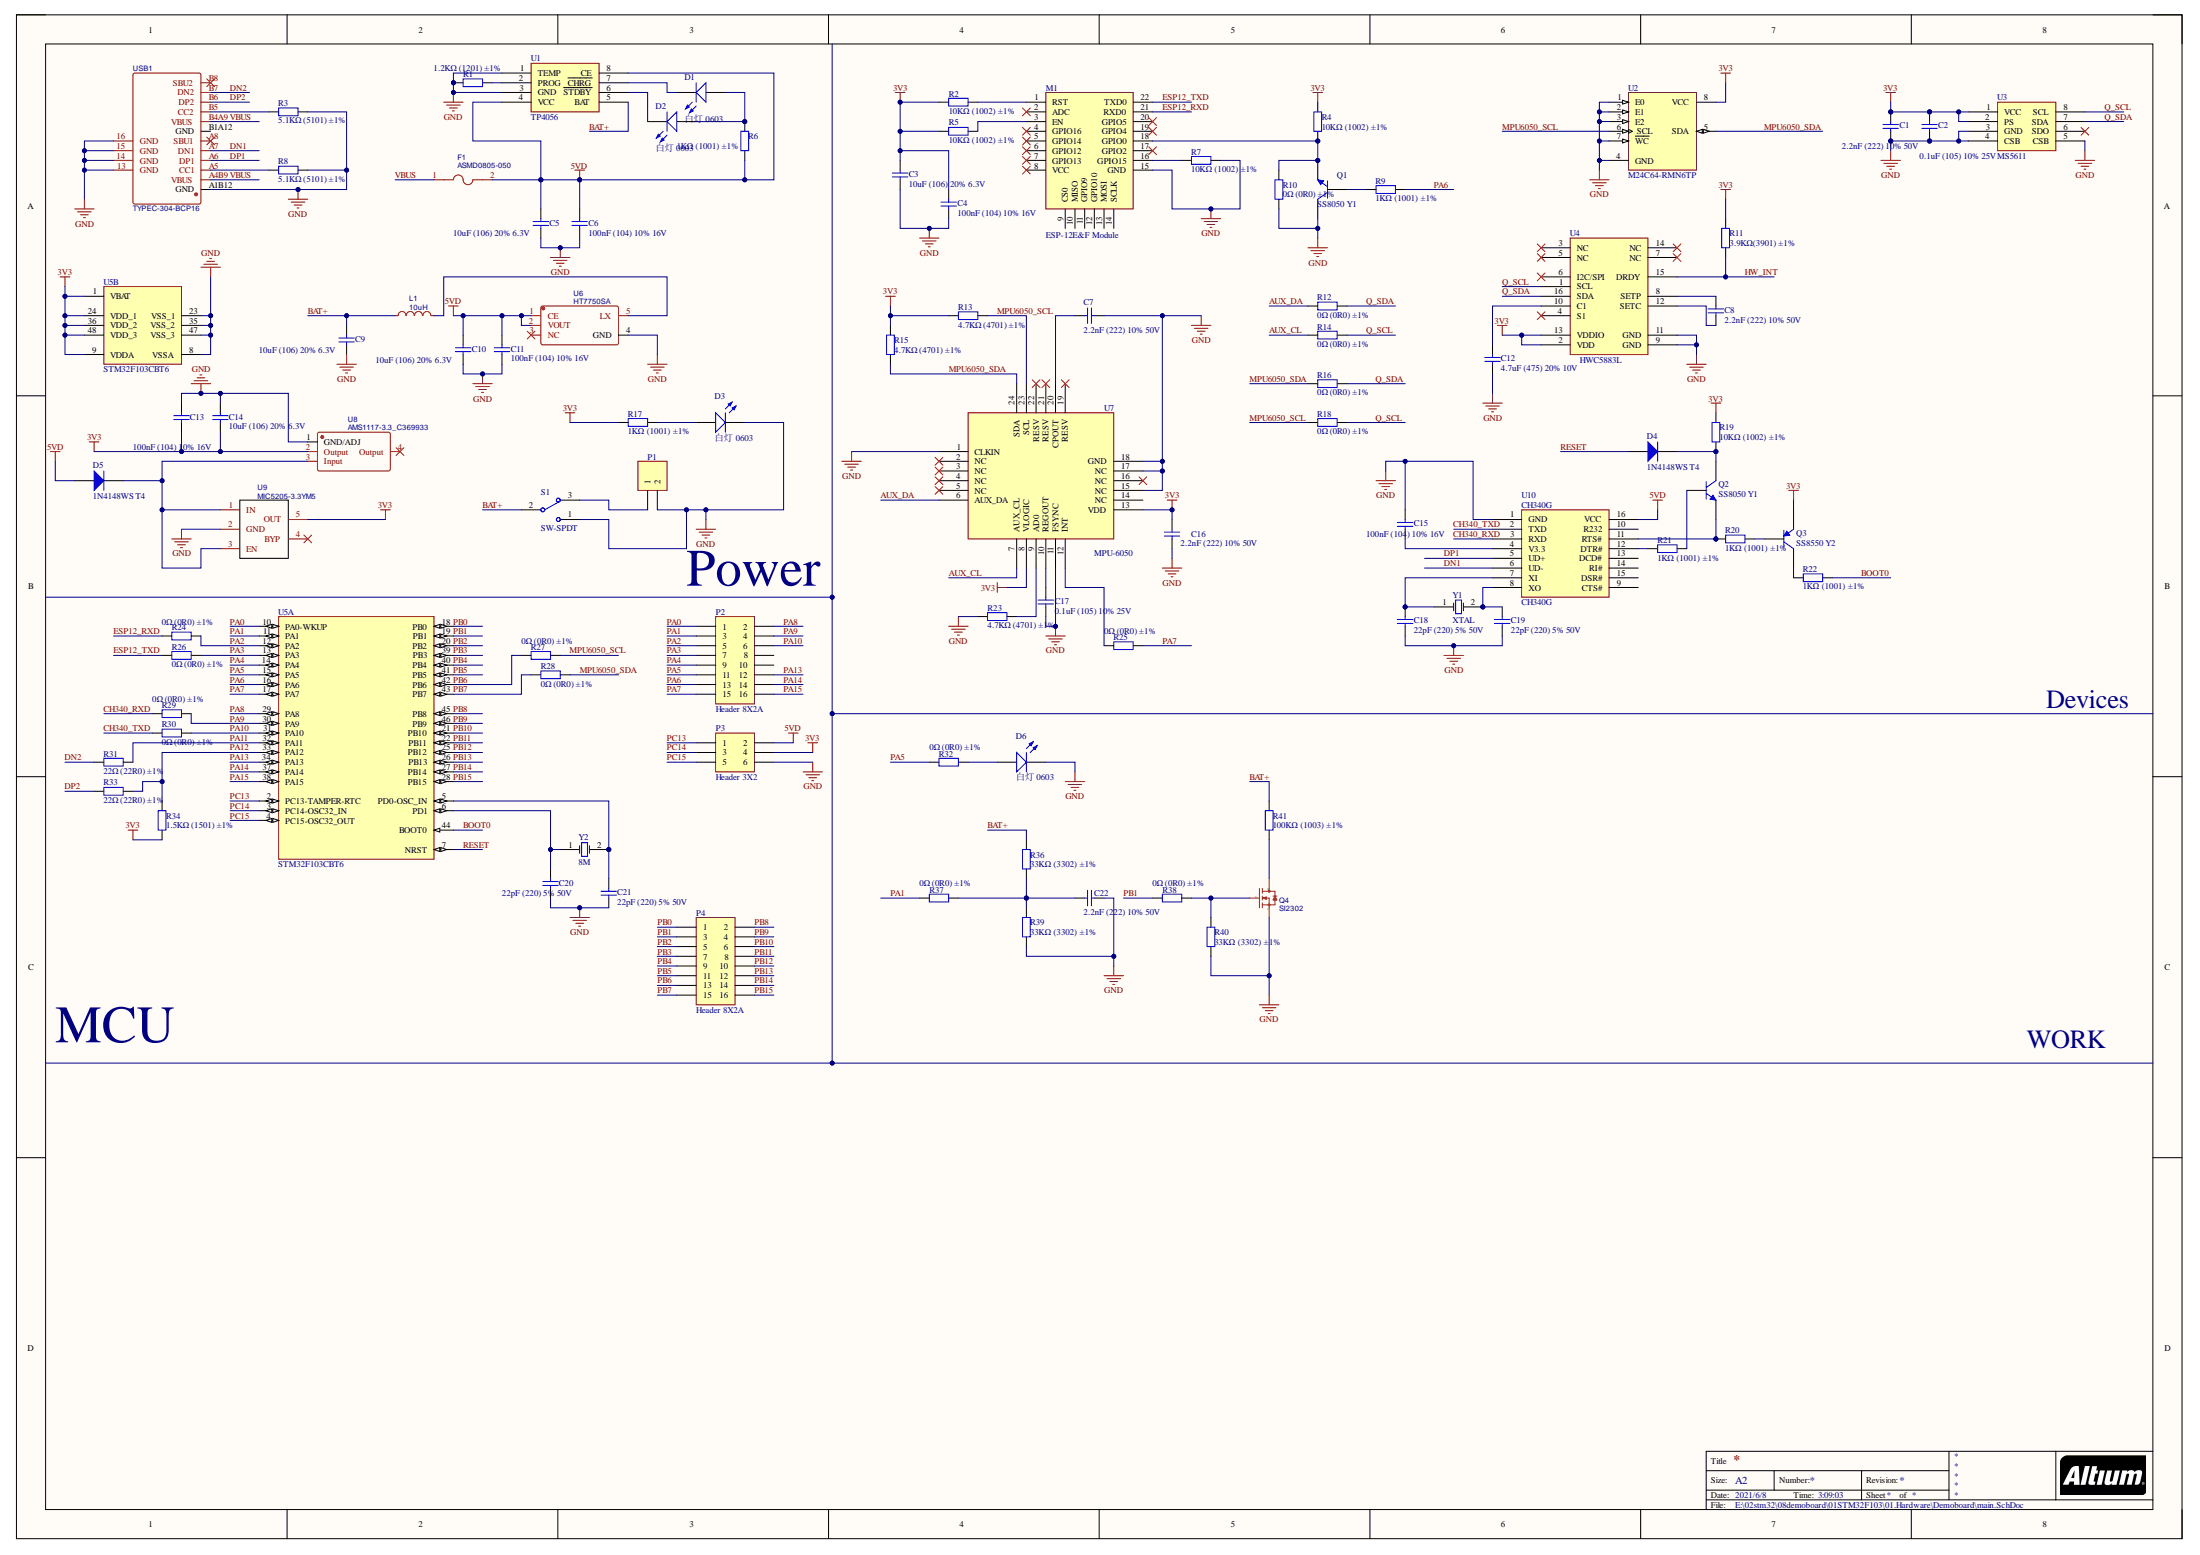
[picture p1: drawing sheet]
# Altium project Demoboard.PrjPcb
1 sheet, 93 parts. Net scope: global (net labels, ports and power ports of the same name join across sheets).
Board file: demoboard.PcbDoc

## Sheet main.SchDoc
size A2

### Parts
C1  2.2nF (222) 10% 50V  [0402_C]
C2  0.1uF (105) 10% 25V  [0402_C]
C3  10uF (106) 20% 6.3V  [0402_C]
C4  100nF (104) 10% 16V  [0402_C]
C5  10uF (106) 20% 6.3V  [0402_C]
C6  100nF (104) 10% 16V  [0402_C]
C7  2.2nF (222) 10% 50V  [0402_C]
C8  2.2nF (222) 10% 50V  [0402_C]
C9  10uF (106) 20% 6.3V  [0402_C]
C10  10uF (106) 20% 6.3V  [0402_C]
C11  100nF (104) 10% 16V  [0402_C]
C12  4.7uF (475) 20% 10V  [0402_C]
C13  100nF (104) 10% 16V  [0402_C]
C14  10uF (106) 20% 6.3V  [0402_C]
C15  100nF (104) 10% 16V  [0402_C]
C16  2.2nF (222) 10% 50V  [0402_C]
C17  0.1uF (105) 10% 25V  [0402_C]
C18  22pF (220) 5% 50V  [0402_C]
C19  22pF (220) 5% 50V  [0402_C]
C20  22pF (220) 5% 50V  [0402_C]
C21  22pF (220) 5% 50V  [0402_C]
C22  2.2nF (222) 10% 50V  [0402_C]
D1  白灯 0603  [0603_LED_S1]
D2  白灯 0603  [0603_LED_S1]
D3  白灯 0603  [0603_LED_S1]
D4  1N4148WS T4  [SOD-323_L1.8-W1.3-LS2.5-RD]
D5  1N4148WS T4  [SOD-323_L1.8-W1.3-LS2.5-RD]
D6  白灯 0603  [0603_LED_S1]
F1  ASMD0805-050  [F0805]
L1  10uH  [IND-SMD_L3.0-W3.0_SWPA3010S]
M1  ESP-12E&F Module  [ESP-12E&F Module]
P1  Header 2  [HDR2X1_A]  (value not drawn)
P2  Header 8X2A  [HDR8X2_A1]
P3  Header 3X2  [HDR2X3]
P4  Header 8X2A  [HDR8X2_A1]
Q1  SS8050 Y1  [SOT-23(SOT-23-3)]
Q2  SS8050 Y1  [SOT-23(SOT-23-3)]
Q3  SS8550 Y2  [SOT-23(SOT-23-3)]
Q4  SI2302  [SOT-23-3_L2.9-W1.3-P1.90-LS2.4-BR]
R1  1.2KΩ (1201) ±1%  [0402_R]
R2  10KΩ (1002) ±1%  [0402_R]
R3  5.1KΩ (5101) ±1%  [0402_R]
R4  10KΩ (1002) ±1%  [0402_R]
R5  10KΩ (1002) ±1%  [0402_R]
R6  1KΩ (1001) ±1%  [0402_R]
R7  10KΩ (1002) ±1%  [0402_R]
R8  5.1KΩ (5101) ±1%  [0402_R]
R9  1KΩ (1001) ±1%  [0402_R]
R10  0Ω (0R0) ±1%  [0402_R]
R11  3.9KΩ(3901) ±1%  [0402_R]
R12  0Ω (0R0) ±1%  [0402_R]
R13  4.7KΩ (4701) ±1%  [0402_R]
R14  0Ω (0R0) ±1%  [0402_R]
R15  4.7KΩ (4701) ±1%  [0402_R]
R16  0Ω (0R0) ±1%  [0402_R]
R17  1KΩ (1001) ±1%  [0402_R]
R18  0Ω (0R0) ±1%  [0402_R]
R19  10KΩ (1002) ±1%  [0402_R]
R20  1KΩ (1001) ±1%  [0402_R]
R21  1KΩ (1001) ±1%  [0402_R]
R22  1KΩ (1001) ±1%  [0402_R]
R23  4.7KΩ (4701) ±1%  [0402_R]
R24  0Ω (0R0) ±1%  [0402_R]
R25  0Ω (0R0) ±1%  [0402_R]
R26  0Ω (0R0) ±1%  [0402_R]
R27  0Ω (0R0) ±1%  [0402_R]
R28  0Ω (0R0) ±1%  [0402_R]
R29  0Ω (0R0) ±1%  [0402_R]
R30  0Ω (0R0) ±1%  [0402_R]
R31  22Ω (22R0) ±1%  [0402_R]
R32  0Ω (0R0) ±1%  [0402_R]
R33  22Ω (22R0) ±1%  [0402_R]
R34  1.5KΩ (1501) ±1%  [0402_R]
R36  33KΩ (3302) ±1%  [0402_R]
R37  0Ω (0R0) ±1%  [0402_R]
R38  0Ω (0R0) ±1%  [0402_R]
R39  33KΩ (3302) ±1%  [0402_R]
R40  33KΩ (3302) ±1%  [0402_R]
R41  100KΩ (1003) ±1%  [0805_R]
S1  SW-SPDT  [SWITCH_A1]
U1  TP4056  [SOP-8_EP_150mil]
U2  M24C64-RMN6TP  [SOIC-8_150mil]
U3  MS5611  [MS5611 - duplicate]
U4  HWC5883L  [LPCC-16_L3.0-W3.0-P0.50-BL]
U5  STM32F103CBT6  [LQFP-48_7x7x05P]  (parts A,B of 2)
U6  HT7750SA  [SOT-23-5]
U7  MPU-6050  [QFN-24_4x4x05P]
U8  AMS1117-3.3_C369933  [SOT-223-3_L6.5-W3.4-P2.30-LS7.0-BR]
U9  MIC5205-3.3YM5  [SOT-23-5]
U10  CH340G  [SOIC-16_L9.9-W3.9-P1.27-LS6.0-BR]
USB1  TYPEC-304-BCP16  [USB-C-SMD_TYPEC-304-BCP16]
Y1  XTAL  [XTAL_socket]
Y2  8M  [XTAL_socket]

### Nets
3V3: C1.2 C2.2 C3.2 C4.2 C13.1 C14.1 C16.2 P3.4 Q3.2(E) R2.1 R4.2 R5.1 R11.2 R13.1 R15.2 R17.1 R19.2 R34.1 U2.8(VCC) U3.1(VCC) U3.2(PS) U4.2(VDD) U4.13(VDDIO) U5.1(VBAT) U5.9(VDDA) U5.24(VDD_1) U5.36(VDD_2) U5.48(VDD_3) U7.8(VLOGIC) U7.13(VDD) U8.2(Output) U9.5(OUT)
5VD: C5.2 C6.2 C10.2 C11.2 D5.1(A) F1.2 P3.2 R6.1 U1.4(VCC) U1.8(CE) U6.1(CE) U6.2(VOUT) U10.16(VCC)
GND: C1.1 C2.1 C3.1 C4.1 C5.1 C6.1 C7.2 C9.1 C10.1 C11.1 C12.1 C13.2 C14.2 C15.2 C16.1 C17.1 C18.1 C19.1 C20.1 C21.1 C22.2 D3.K D6.K M1.15(GND) P1.2 P3.6 Q1.3(C) Q4.2(S) R1.1 R3.1 R7.2 R8.1 R10.1 R23.2 R39.1 R40.1 S1.1 U1.1(TEMP) U1.3(GND) U2.1(E0) U2.2(E1) U2.3(E2) U2.4(GND) U2.7(~{WC}) U3.3(GND) U3.4(CSB) U3.5(CSB) U4.9(GND) U4.11(GND) U5.8(VSSA) U5.23(VSS_1) U5.35(VSS_2) U5.47(VSS_3) U6.4(GND) U7.1(CLKIN) U7.11(FSYNC) U7.15(NC) U7.17(NC) U7.18(GND) U8.1(GND/ADJ) U9.2(GND) U10.1(GND) USB1.13(GND) USB1.14(GND) USB1.15(GND) USB1.16(GND) USB1.A1B12(GND)
AUX_CL: R14.1 U7.7(AUX_CL)
AUX_DA: R12.1 U7.6(AUX_DA)
BAT+: C9.2 L1.1 R36.2 R41.2 S1.2 U1.5(BAT)
BOOT0: R22.1 U5.44(BOOT0)
CH340_RXD: R29.1 U10.3(RXD)
CH340_TXD: R30.1 U10.2(TXD)
DN1: U10.6(UD-) USB1.A7(DN1)
DN2: R31.1 USB1.B7(DN2)
DP1: U10.5(UD+) USB1.A6(DP1)
DP2: R33.1 USB1.B6(DP2)
ESP12_RXD: M1.21(RXD0) R24.1
ESP12_TXD: M1.22(TXD0) R26.1
HW_INT: R11.1 U4.15(DRDY)
MPU6050_SCL: R13.2 R18.1 R27.2 U2.6(SCL) U7.23(SCL)
MPU6050_SDA: R15.1 R16.1 R28.2 U2.5(SDA) U7.24(SDA)
PA0: P2.1 U5.10(PA0-WKUP)
PA1: P2.3 R37.1 U5.11(PA1)
PA2: P2.5 R24.2 U5.12(PA2)
PA3: P2.7 R26.2 U5.13(PA3)
PA4: P2.9 U5.14(PA4)
PA5: P2.11 R32.1 U5.15(PA5)
PA6: P2.13 R9.2 U5.16(PA6)
PA7: P2.15 R25.2 U5.17(PA7)
PA8: P2.2 U5.29(PA8)
PA9: P2.4 R29.2 U5.30(PA9)
PA10: P2.6 R30.2 U5.31(PA10)
PA11: R31.2 U5.32(PA11)
PA12: R33.2 R34.2 U5.33(PA12)
PA13: P2.12 U5.34(PA13)
PA14: P2.14 U5.37(PA14)
PA15: P2.16 U5.38(PA15)
PB0: P4.1 U5.18(PB0)
PB1: P4.3 R38.1 U5.19(PB1)
PB2: P4.5 U5.20(PB2)
PB3: P4.7 U5.39(PB3)
PB4: P4.9 U5.40(PB4)
PB5: P4.11 U5.41(PB5)
PB6: P4.13 R27.1 U5.42(PB6)
PB7: P4.15 R28.1 U5.43(PB7)
PB8: P4.2 U5.45(PB8)
PB9: P4.4 U5.46(PB9)
PB10: P4.6 U5.21(PB10)
PB11: P4.8 U5.22(PB11)
PB12: P4.10 U5.25(PB12)
PB13: P4.12 U5.26(PB13)
PB14: P4.14 U5.27(PB14)
PB15: P4.16 U5.28(PB15)
PC13: P3.1 U5.2(PC13-TAMPER-RTC)
PC14: P3.3 U5.3(PC14-OSC32_IN)
PC15: P3.5 U5.4(PC15-OSC32_OUT)
Q_SCL: R14.2 R18.2 U3.8(SCL) U4.1(SCL)
Q_SDA: R12.2 R16.2 U3.7(SDA) U4.16(SDA)
RESET: D4.1(A) U5.7(NRST)
VBUS: F1.1 USB1.A4B9(VBUS) USB1.B4A9(VBUS)
NetC7_1: C7.1 U7.20(CPOUT)
NetC8_1: C8.1 U4.12(SETC)
NetC8_2: C8.2 U4.8(SETP)
NetC12_2: C12.2 U4.10(C1)
NetC15_1: C15.1 U10.4(V3.3)
NetC17_2: C17.2 U7.10(REGOUT)
NetC18_2: C18.2 U10.7(XI) Y1.1(OSC1)
NetC19_2: C19.2 U10.8(XO) Y1.2(OSC2)
NetC20_2: C20.2 U5.6(PD1) Y2.1(OSC1)
NetC21_2: C21.2 U5.5(PD0-OSC_IN) Y2.2(OSC2)
NetC22_1: C22.1 R36.1 R37.2 R39.2
NetD1_A: D1.A D2.A R6.2
NetD1_K: D1.K U1.7(~{CHRG})
NetD2_K: D2.K U1.6(~{STDBY})
NetD3_A: D3.A R17.2
NetD4_2: D4.2(K) Q2.3(C) R19.1
NetD5_2: D5.2(K) U8.3(Input) U9.1(IN) U9.3(EN)
NetD6_A: D6.A R32.2
NetL1_2: L1.2 U6.5(LX)
NetM1_1: M1.1(RST) R2.2
NetM1_3: M1.3(EN) R5.2
NetM1_16: M1.16(GPIO15) R7.1
NetM1_18: M1.18(GPIO0) Q1.2(E) R4.1 R10.2
NetP1_1: P1.1 S1.3
NetQ1_1: Q1.1(B) R9.1
NetQ2_1: Q2.1(B) R21.2
NetQ2_2: Q2.2(E) R20.1 U10.11(RTS#)
NetQ3_1: Q3.1(B) R20.2
NetQ3_3: Q3.3(C) R22.2
NetQ4_1: Q4.1(G) R38.2 R40.2
NetQ4_3: Q4.3(D) R41.1
NetR1_2: R1.2 U1.2(PROG)
NetR3_2: R3.2 USB1.B5(CC2)
NetR8_2: R8.2 USB1.A5(CC1)
NetR21_1: R21.1 U10.12(DTR#)
NetR23_1: R23.1 U7.9(AD0)
NetR25_1: R25.1 U7.12(INT)

Not connected (* = marked no-connect by the designer): M1 2(ADC)* 4(GPIO16)* 5(GPIO14)* 6(GPIO12)* 7(GPIO13)* 8(VCC)* 9(CS0) 10(MISO) 11(GPIO9) 12(GPIO10) 13(MOSI) 14(SCLK) 17(GPIO2)* 19(GPIO4)* 20(GPIO5)*; P2 8 10; U3 6(SDO)*; U4 3(NC)* 4(S1)* 5(NC)* 6(I2C/SPI)* 7(NC)* 14(NC)*; U6 3(NC)*; U7 2(NC)* 3(NC)* 4(NC)* 5(NC)* 14(NC) 16(NC)* 19(RESV)* 21(RESV)* 22(RESV)*; U8 4(Output)*; U9 4(BYP)*; U10 9(CTS#) 10(R232) 13(DCD#) 14(RI#) 15(DSR#); USB1 A8(SBU1)* B1A12(GND) B8(SBU2)*

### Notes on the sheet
- (near P2) Power
- Devices
- MCU
- WORK
